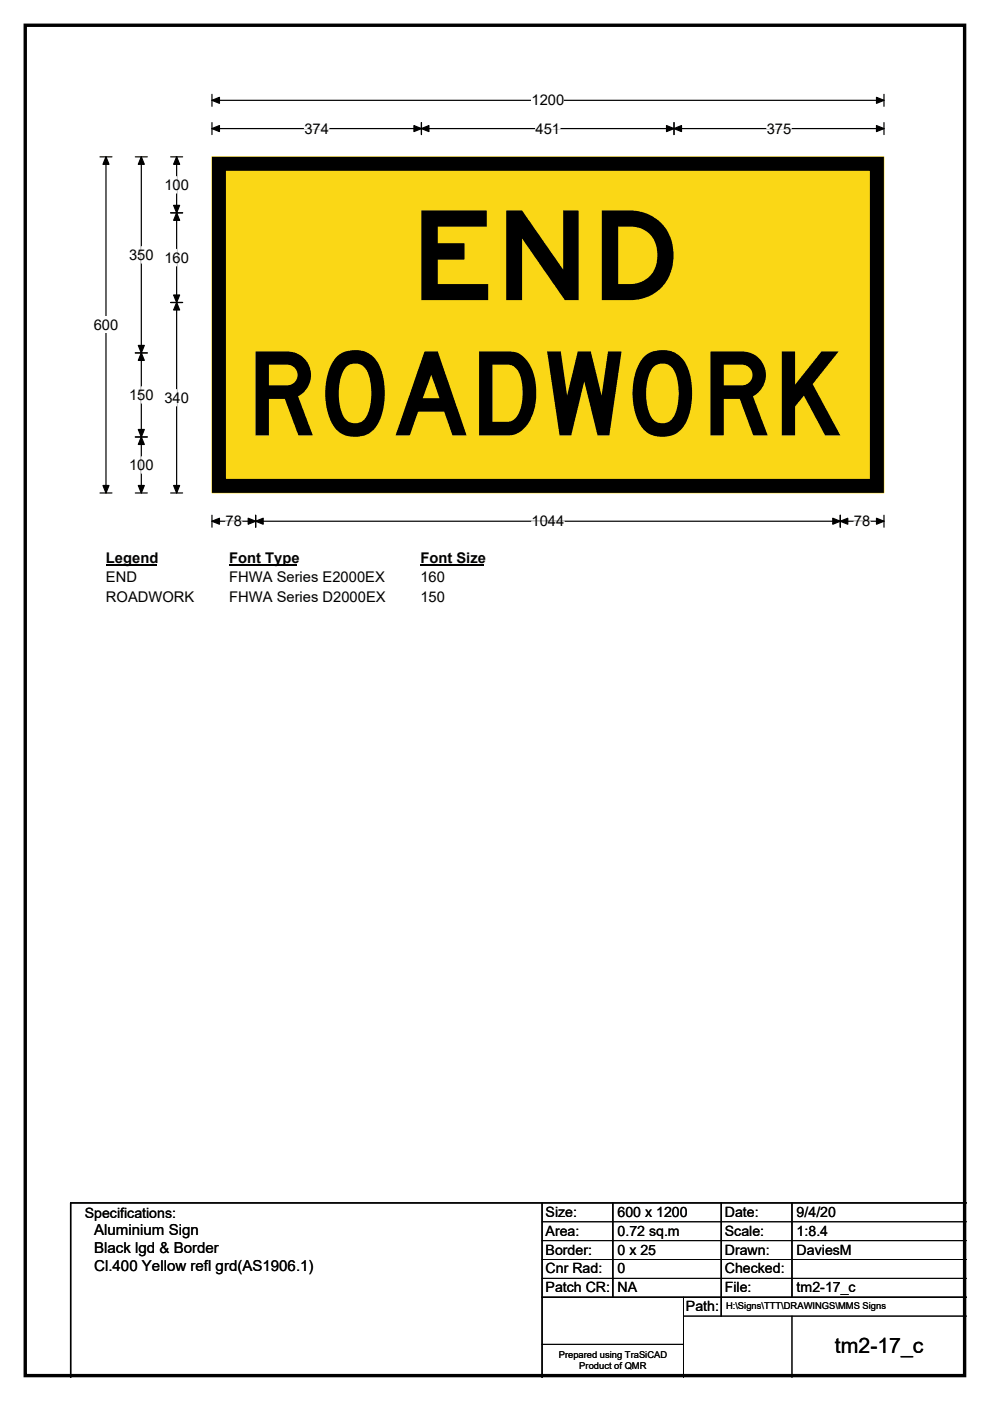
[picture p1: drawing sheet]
<svg xmlns="http://www.w3.org/2000/svg" width="210mm" height="297mm" viewBox="0 0 210 297" stroke-linecap="round" stroke-linejoin="round" font-family="sans-serif">
<path d="M5.4 5.4h199.2v286.3h-199.2z" fill="none" stroke="#000" stroke-width=".72"/>
<path d="M45 21.3h142.5M45 20v2.5M187.5 20v2.5" fill="none" stroke="#000" stroke-width=".25"/>
<path d="M45 21.3l1.5-.7v1.3zM185.9 20.6l1.6 .7-1.6 .6z" fill="#000" stroke="#000" stroke-width=".25"/>
<path d="M112.8 19.5h6.9v3.5h-6.9z" fill="#fff"/>
<g fill="none" stroke="#000" stroke-width=".25">
<path d="M21.2 33.3h2.5M22.5 33.3v71.2M45 27.3h142.5M45 26v2.5M89.4 26v2.5M143 26v2.5M187.5 26v2.5M21.2 104.5h2.5M45 109.2v2.6M45 110.5h142.5M54.2 109.2v2.6M178.2 109.2v2.6"/>
<path d="M187.5 109.2v2.6"/>
</g>
<g fill="#000" stroke="#000" stroke-width=".25">
<path d="M22.5 33.3l.6 1.5h-1.3zM45 27.3l1.5-.7v1.3zM89.4 27.3l1.6-.7v1.3zM87.8 26.6l1.6 .7-1.6 .6zM141.4 26.6l1.6 .7-1.6 .6zM143 27.3l1.5-.7v1.3zM185.9 26.6l1.6 .7-1.6 .6zM21.8 102.9h1.3l-.6 1.6zM45 110.5l1.5-.6v1.2zM54.2 110.5l1.6-.6v1.2zM52.6 109.9l1.6 .6-1.6 .6zM176.6 109.9l1.6 .6-1.6 .6z"/>
<path d="M178.2 110.5l1.6-.6v1.2zM185.9 109.9l1.6 .6-1.6 .6z"/>
</g>
<path d="M64.6 27.3h5.2M113.6 27.3h5.2M162.6 27.3h5.2M47.9 110.5h3.4M112.8 110.5h6.9M181.1 110.5h3.5" fill="none" stroke="#fff" stroke-width=".25"/>
<path d="M19.9 67.1h5.2v3.5h-5.2z" fill="#fff"/>
<path d="M28.7 33.3h2.5M30 33.3v71.2M36.2 33.3h2.5M37.5 33.3v71.2M36.2 45.1h2.5M28.7 74.8h2.5M36.2 64.1h2.5M28.7 92.6h2.5M28.7 104.5h2.5M36.2 104.5h2.5" fill="none" stroke="#000" stroke-width=".25"/>
<path d="M30 33.3l.6 1.5h-1.3zM37.5 33.3l.6 1.5h-1.3zM37.5 45.1l.6 1.6h-1.3zM36.8 43.5h1.3l-.6 1.6zM30 74.8l.6 1.6h-1.3zM29.3 73.2h1.3l-.6 1.6zM36.8 62.5h1.3l-.6 1.6zM37.5 64.1l.6 1.6h-1.3zM29.3 91.1h1.3l-.6 1.5zM30 92.6l.6 1.6h-1.3zM29.3 102.9h1.3l-.6 1.6zM36.8 102.9h1.3l-.6 1.6z" fill="#000" stroke="#000" stroke-width=".25"/>
<path d="M37.5 37.4v3.5M30 52.3v3.5M37.5 52.9v3.5M30 82v3.5M30 96.8v3.5M37.5 82.6v3.5" fill="none" stroke="#fff" stroke-width=".25"/>
<path d="M22.5 116.5h10.7v3.5h-10.7z" fill="#fff"/>
<path d="M22.5 119.8h10.7" fill="none" stroke="#000" stroke-width=".32"/>
<path d="M48.6 116.5h14.4v3.5h-14.4z" fill="#fff"/>
<path d="M48.6 119.8h14.4" fill="none" stroke="#000" stroke-width=".32"/>
<path d="M89.2 116.5h13.4v3.5h-13.4z" fill="#fff"/>
<path d="M89.2 119.8h13.4" fill="none" stroke="#000" stroke-width=".32"/>
<g fill="#fff">
<path d="M22.5 120.7h6.5v3.5h-6.5z"/>
<path d="M48.6 120.7h32.9v3.5h-32.9z"/>
<path d="M89.2 120.7h5.2v3.5h-5.2z"/>
<path d="M22.5 124.9h18.6v3.5h-18.6z"/>
<path d="M48.6 124.9h33.1v3.5h-33.1z"/>
<path d="M89.2 124.9h5.2v3.5h-5.2z"/>
</g>
<path d="M45 33.3h142.5v71.2h-142.5z" fill="#fad716"/>
<path d="M45 33.3h142.5v71.2h-142.5z" fill="none" stroke="#fad716" stroke-width=".21"/>
<path d="M46.4 34.7h139.6v68.3h-139.6z" fill="none" stroke="#000" stroke-width="3"/>
<path d="M115 255v37M130 255v20M153 255v24M168 255v20M205 255h-190v37M115 275h90" fill="none" stroke="#000" stroke-width=".3"/>
<path d="M115 259h90M115 263h90M115 267h90M115 271h90M145 279h60M145 275v17M168 279v13M115 285h30" fill="none" stroke="#000" stroke-width=".21"/>
<text font-size="26.4" x="86.9" y="63.6">END</text>
<text font-size="24.7" x="52.1" y="92.3">ROADWORK</text>
<text font-size="4.5" x="177.1" y="286.9">tm2-17_c</text>
<g font-size="3.2">
<text x="20" y="261.9">Aluminium Sign</text>
<text x="20" y="265.7">Black lgd &amp; Border</text>
<text x="20" y="269.6">Cl.400 Yellow refl grd(AS1906.1)</text>
</g>
<g font-size="3.1">
<text x="112.8" y="22.3">1200</text>
<text x="64.6" y="28.3">374</text>
<text x="113.6" y="28.3">451</text>
<text x="162.6" y="28.3">375</text>
<text x="34.9" y="40.2">100</text>
<text x="27.4" y="55.1">350</text>
<text x="34.9" y="55.7">160</text>
<text x="19.9" y="69.9">600</text>
<text x="27.4" y="84.8">150</text>
<text x="34.9" y="85.4">340</text>
<text x="27.4" y="99.6">100</text>
<text x="47.9" y="111.6">78</text>
<text x="112.8" y="111.6">1044</text>
<text x="181.1" y="111.6">78</text>
<text x="22.5" y="119.3">Legend</text>
<text x="48.6" y="119.3">Font Type</text>
<text x="89.2" y="119.3">Font Size</text>
<text x="22.5" y="123.5">END</text>
<text x="48.6" y="123.5">FHWA Series E2000EX</text>
<text x="89.2" y="123.5">160</text>
<text x="22.5" y="127.7">ROADWORK</text>
<text x="48.6" y="127.7">FHWA Series D2000EX</text>
<text x="89.2" y="127.7">150</text>
</g>
<g font-size="3">
<text x="115.7" y="258">Size:</text>
<text x="131" y="258">600 x 1200</text>
<text x="153.7" y="258">Date:</text>
<text x="169" y="258">9/4/20</text>
<text x="18" y="258.2">Specifications:</text>
<text x="115.7" y="262">Area:</text>
<text x="131" y="262">0.72 sq.m</text>
<text x="153.7" y="262">Scale:</text>
<text x="169" y="262">1:8.4</text>
<text x="115.7" y="266">Border:</text>
<text x="115.7" y="270">Cnr Rad:</text>
<text x="131" y="266">0 x 25</text>
<text x="131" y="270">0</text>
<text x="153.7" y="266">Drawn:</text>
<text x="153.7" y="270">Checked:</text>
<text x="169" y="266">DaviesM</text>
<text x="115.7" y="274">Patch CR:</text>
<text x="131" y="274">NA</text>
<text x="153.7" y="274">File:</text>
<text x="169" y="274">tm2-17_c</text>
<text x="145.5" y="278">Path:</text>
</g>
<g font-size="2">
<text x="154" y="277.6">H:\Signs\TTT\DRAWINGS\MMS Signs</text>
<text x="118.5" y="287.8">Prepared using TraSiCAD</text>
<text x="122.9" y="290.2">Product of QMR</text>
</g>
</svg>
